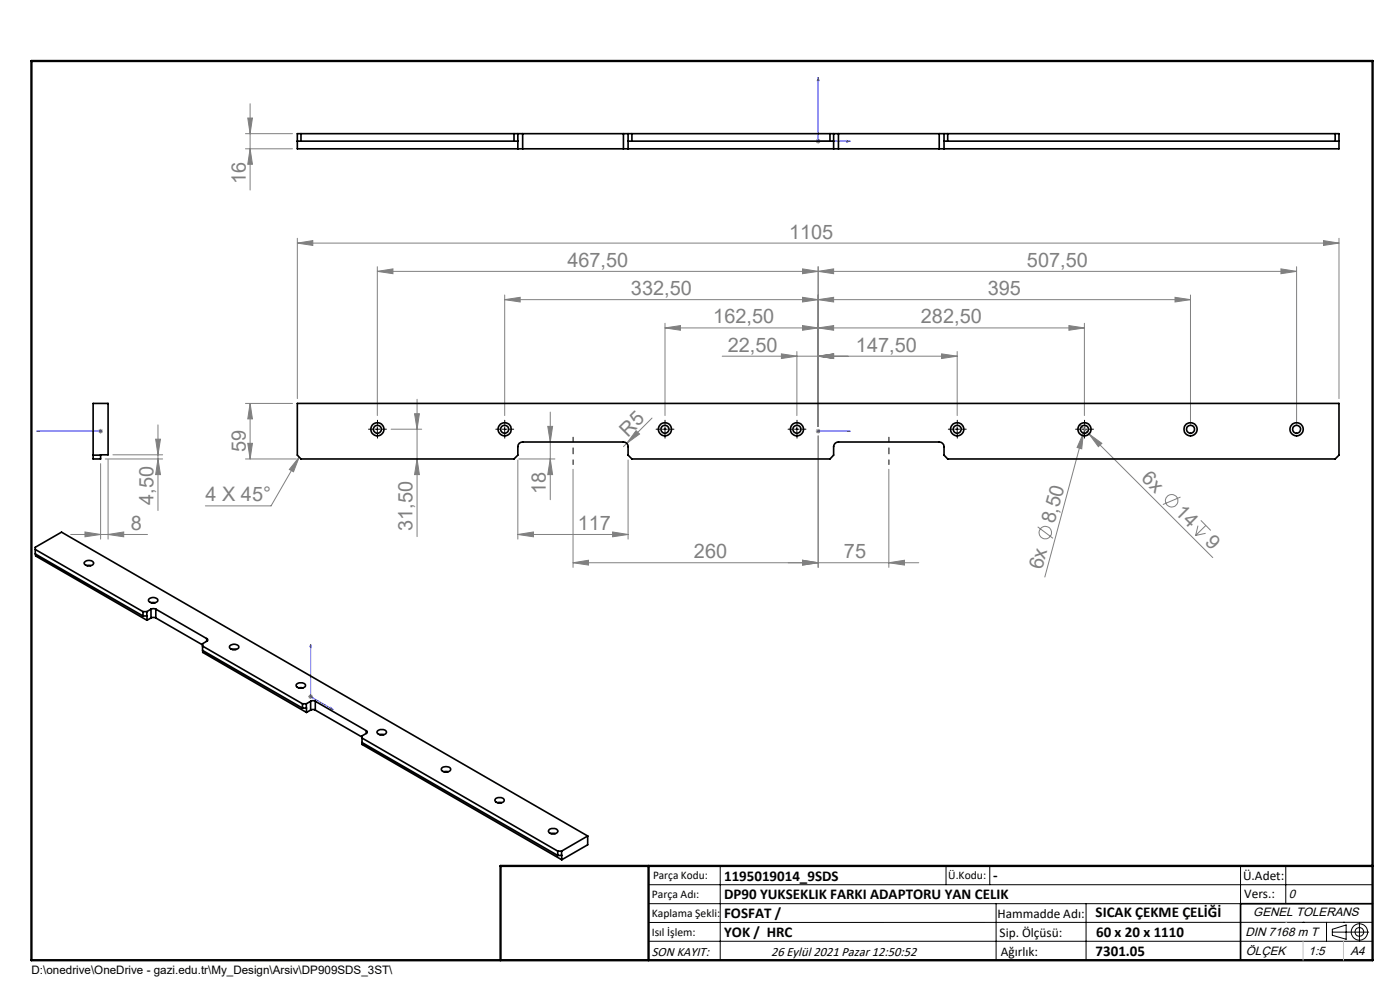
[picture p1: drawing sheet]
<svg xmlns="http://www.w3.org/2000/svg" width="297mm" height="210mm" viewBox="0 0 297 210" stroke-linecap="round" stroke-linejoin="round" font-family="sans-serif">
<g fill="none" stroke="#808080" stroke-width=".21">
<path d="M52.1 31.6h10M52.1 28.4h10M52.6 25h1l-.5 3.4zM53.1 31.6l.5 3.2h-1zM53.1 22v18.3M173.1 29.9h1M173.2 29.6l.7 .7M173.6 29.4v1.1M173.9 29.6l-.7 .7M63.1 51.6l3.3-.6v1.1zM63.1 50.5v34.1M63.1 51.6h221"/>
<path d="M80 57.6l3.4-.6v1.1zM80 56.6v31.6M80 57.6h195.1M170.3 57l3.3 .6-3.3 .5zM173.6 57.6l3.2-.6v1.1zM173.6 56.6v33.8M271.7 57l3.4 .6-3.4 .5zM275.1 56.6v33.5M280.8 51l3.3 .6-3.3 .5zM284.1 50.5v34.1M107.1 63.6l3.2-.5v1zM107.1 62.6v25.6"/>
<path d="M141.1 69.6l3.3-.5v1zM141.1 68.6v19.6M141.1 69.6h88.9M153.2 75.6h49.9M165.8 75.1l3.3 .5-3.3 .5zM169.1 74.6v13.6M170.3 69.1l3.3 .5-3.3 .5zM170.3 63.1l3.3 .5-3.3 .5zM173.6 75.6l3.2-.5v1zM173.6 69.6l3.2-.5v1zM173.6 63.6l3.2-.5v1zM199.7 75.1l3.4 .5-3.4 .5z"/>
<path d="M203.1 74.6v13.6M226.8 69.1l3.2 .5-3.2 .5zM230 68.6v19.6M249.3 63.1l3.3 .5-3.3 .5zM252.6 63.6h-145.5M252.6 62.6v27.5M20.8 91.5h1M21 91.1l.7 .7M21.3 98.3v16.1M21.3 91v1M21.7 91.1l-.7 .7M22.3 97.4h12.2"/>
<path d="M22.9 97.5v16.9M24 96.5h10.5M33 93.2h1l-.5 3.3zM33.5 97.4l.5 3.3h-1zM33.5 90.1v18.2M52.1 85.6h10M52.1 97.4h10.8M52.6 94h1l-.5 3.4zM53.1 85.6l.5 3.3h-1zM53.1 85.6v11.8M63.5 97l-1.2 3.1-.9-.5zM63.5 97l-6 10.3h-13.9"/>
<path d="M83 91h6.5M87.9 87.8h1.1l-.5 3.2zM88.5 84.7v29.1M88.5 97.4l.5 3.3h-1.1zM109.9 97.6v16.8M110.1 97.4h7.6M116.2 90.4h1l-.5 3.4zM116.7 97.4l.5 3.3h-1zM116.7 87.4v18.6M121.6 99.5v20.9M133.2 97.6v16.8M134.9 91.4l.8 .7-2.7 1.9z"/>
<path d="M138.3 88.7l-6 6M173.1 91.5h1M173.2 91.1l.7 .7M173.6 91v1M173.6 92.5v27.9M173.9 91.1l-.7 .7M188.6 99.5v20.9M229.1 90.1l1.9 2M229.8 91.9l-.3 3.3-1-.3zM229.8 91.9l-8.1 30.5M230.3 90.2l-.5 1.7M231 92.1l2.8 1.9-.8 .7z"/>
<path d="M231 92.1l26.3 26.2M15 113.4h16.3M18 112.8l3.3 .6-3.3 .5zM22.9 113.4l3.3-.6v1.1zM109.9 113.4l3.3-.6v1.1zM109.9 113.4h23.3M121.6 119.4l3.2-.6v1.1zM121.6 119.4h73.3M130 112.8l3.2 .6-3.2 .5zM170.3 118.8l3.3 .6-3.3 .5zM188.6 119.4l3.3-.6v1.1zM220.1 111.8l3.3 2.4"/>
<path d="M250.4 105.4l-3.7 1.6M254.1 111.5l-.5 2.1M254.7 110.4l2.2 2.1M255.8 113.1l-2.2 .5M255.8 111.5l-2.2 2.1M65.4 147.8h1M65.5 147.4l.8 .7M65.9 147.3v1M66.3 147.4l-.8 .7"/>
<circle cx="221.7" cy="113" r="1.31"/>
<circle cx="248.6" cy="106.2" r="1.32"/>
</g>
<g fill="none" stroke="#000" stroke-width=".21">
<path d="M79.6 91h1M80 90.5v1.1M106.6 91h1M107.1 90.5v1.1M140.5 91h1.1M141.1 90.5v1.1M168.6 91h.9M169.1 90.5v1.1M202.6 91h1M203.1 90.5v1.1M229.6 91h1M230 90.5v1.1"/>
<path d="M137.6 187.7h153.6M137.6 191.7h153.6M137.6 199.7h153.6M152.8 183.7v20M200.7 183.7v4M210 183.7v4M211.3 191.7v12M230.4 191.7v12M263.2 183.7v20M272.8 183.7v8M276.4 195.6h.1M281.4 195.6v4.1"/>
<path d="M282.6 197.7h7.8M282.6 197.1l3-.9v3l-3-.8zM285 195.6h.1M288.4 195.8v3.8M291.2 195.6l-153.6 .1"/>
<circle cx="288.4" cy="197.7" r="1.74"/>
<circle cx="288.4" cy="197.7" r=".93"/>
</g>
<g fill="none" stroke="#00f" stroke-width=".21">
<path d="M173.6 16.4v13.5h6.7M173.6 16.4l.1 .7h-.3zM179.7 29.8l.6 .1-.6 .2zM7.8 91.5h13.5M7.8 91.5h.7h-.7M21.2 91.5h.3zM21.3 91.5h.1M173.4 91.5h.3zM173.6 91.5h.1M173.6 91.5h6.7M180.3 91.5h-.6h.6M65.9 136.7l.1 .6-.2-.1z"/>
<path d="M65.9 136.7v11.1l4.8 2.7M70.2 150.1l.5 .4-.5-.1z"/>
</g>
<path d="M121.6 92.7v5.8M188.6 92.7v5.8" fill="none" stroke="#000" stroke-width=".21" stroke-dasharray="15.2 1.3 1.3 1.3" stroke-dashoffset="14.2"/>
<g fill="none" stroke="#000" stroke-width=".21" stroke-dasharray="15.2 1.3 1.3 1.3">
<path d="M79.1 91h-.9M80.1 90v-.9M80.1 92v.9M81.1 91h.9M106.1 91h-.9M107.1 90v-.9M107.1 92v.9M108.1 91h.9M140.1 91h-.9M141.1 90v-.9M141.1 92v.9M142.1 91h.9"/>
<path d="M168.1 91h-.9M169.1 90v-.9M169.1 92v.9M170.1 91h.9M202.1 91h-.9M203.1 90v-.9M203.1 92v.9M204.1 91h.9M229.1 91h-.9M230.1 90v-.9M230.1 92v.9M231.1 91h.9"/>
</g>
<path d="M106.2 203.7h185" fill="none" stroke="#000" stroke-width=".25"/>
<path d="M291.2 191.7h-28v12" fill="none" stroke="#000" stroke-width=".35"/>
<path d="M6.7 12.9h284.5v190.8h-284.5zM137.6 183.7v20M291.2 183.7h-185v20" fill="none" stroke="#000" stroke-width=".5"/>
<path d="M272.8 195.6h.1M276.4 199.7v4M285 199.7v4" fill="none" stroke="#c0c0c0" stroke-width=".21"/>
<g fill="#00f">
<path d="M179.7 91.5h.6zM173.4 91.5h.3z"/>
<path d="M179.7 29.8l.6 .1-.6 .2zM173.6 16.4l.1 .7h-.3z"/>
<path d="M70.2 150.1l.5 .4-.5-.1zM65.9 136.7l.1 .6-.2-.1zM21.2 91.5h.3zM7.8 91.5h.7z"/>
</g>
<g fill="#808080">
<path d="M134.9 91.4l.8 .7-2.7 1.9z"/>
<path d="M229.8 91.9l-.3 3.3-1-.3z"/>
<path d="M231 92.1l2.8 1.9-.8 .7z"/>
<path d="M130 112.8l3.2 .6-3.2 .5zM109.9 113.4l3.3-.6v1.1z"/>
<path d="M170.3 118.8l3.3 .6-3.3 .5zM121.6 119.4l3.2-.6v1.1z"/>
<path d="M170.3 69.1l3.3 .5-3.3 .5zM141.1 69.6l3.3-.5v1zM170.3 63.1l3.3 .5-3.3 .5zM107.1 63.6l3.2-.5v1zM170.3 57l3.3 .6-3.3 .5zM80 57.6l3.4-.6v1.1z"/>
<path d="M63.5 97l-1.2 3.1-.9-.5zM165.8 75.1l3.3 .5-3.3 .5zM173.6 75.6l3.2-.5v1zM173.6 75.6l3.2-.5v1zM199.7 75.1l3.4 .5-3.4 .5zM173.6 69.6l3.2-.5v1zM226.8 69.1l3.2 .5-3.2 .5zM173.6 63.6l3.2-.5v1zM249.3 63.1l3.3 .5-3.3 .5zM173.6 57.6l3.2-.6v1.1zM271.7 57l3.4 .6-3.4 .5zM18 112.8l3.3 .6-3.3 .5zM22.9 113.4l3.3-.6v1.1z"/>
<path d="M280.8 51l3.3 .6-3.3 .5zM63.1 51.6l3.3-.6v1.1z"/>
<path d="M88.5 97.4l.5 3.3h-1.1zM87.9 87.8h1.1l-.5 3.2z"/>
<path d="M53.1 31.6l.5 3.2h-1zM52.6 25h1l-.5 3.4z"/>
<path d="M53.1 85.6l.5 3.3h-1zM52.6 94h1l-.5 3.4zM116.2 90.4h1l-.5 3.4zM116.7 97.4l.5 3.3h-1zM33 93.2h1l-.5 3.3zM33.5 97.4l.5 3.3h-1z"/>
<path d="M170.3 118.8l3.3 .6-3.3 .5zM188.6 119.4l3.3-.6v1.1z"/>
</g>
<g fill="none" stroke="#000" stroke-width=".35">
<path d="M63.1 29.9h46.8M63.9 28.4v1.5M109 28.4v1.5M109.9 31.6h1M109.9 28.4h1M109.9 28.4v3.2M109.9 28.4h-46.8v3.2h46.8M110.9 28.4h21.4M110.9 31.6h21.4M110.9 28.4v3.2M132.3 31.6h.9M132.3 28.4h.9"/>
<path d="M132.3 28.4v3.2M133.2 28.4v3.2M133.2 28.4h43.6M133.2 29.9h43.6M133.2 31.6h43.6M134.1 28.4v1.5M176.1 28.4v1.5M176.8 31.6h1.1M176.8 28.4h1.1M176.8 28.4v3.2M177.9 28.4h21.3M177.9 31.6h21.3"/>
<path d="M177.9 28.4v3.2M199.2 31.6h1.1M199.2 28.4h1.1M199.2 28.4v3.2M200.3 28.4v3.2M200.3 28.4h83.8v3.2h-83.8M200.3 29.9h83.8M201 28.4v1.5M283.2 28.4v1.5M19.8 85.6h3.1v10.9h-1.6v.9h-1.5zM19.8 96.5h1.5M63.1 85.6h221v10.9l-.9 .9h-82.2l-.7-.9v-1.8a1.02 1.02 0 0 0-1.1-.9h-21.3a1.02 1.02 0 0 0-1.1 .9v1.8l-.7 .9h-42l-.9-.9v-1.8a.96 .96 0 0 0-.9-.9h-21.4a.97 .97 0 0 0-1 .9v1.8l-.9 .9h-45.1l-.8-.9z"/>
<path d="M7.5 116.5l22.8 13.2M7.5 117.5v.4l23.7 13.7M17.9 119.3a1.18 1.18 0 0 1 2 .2 1.17 1.17 0 0 1-2-.1zM18.5 120h.8M30.3 129.7h.9M30.3 130.7l-22.8-13.2v-1.4l5.6-3.2 111.6 64.4M30.3 129.7v1M30.3 130.7h.9v.9M31.2 129.7v1M31.5 127.1a1.18 1.18 0 0 1 2 .3 1.12 1.12 0 0 1-2-.1zM32 129.2h1.1M32 131.1h1.1"/>
<path d="M32 129.2l-.8 .5M32 129.2v1.9M32 131.1l-.8 .5M32.1 127.8h.8M33.1 129.2l10.8 6.3M33.1 131.1l9.9 5.7M33.1 129.2v1.9M43 137l21.2 12.3M43 138v.4l22 12.7M43.9 135.5a.29 .29 0 0 1 .2 .2 .29 .29 0 0 1-.2 .3M43.9 136l-.9 .6v1.4l21.2 12.2M43.9 135.5v.5"/>
<path d="M48.7 137a1.18 1.18 0 0 1 2 .3 1.12 1.12 0 0 1-2-.1zM49.2 137.8h.9M62.9 145.2a1.32 1.32 0 0 1 1.9 .1 1.06 1.06 0 0 1-1.7 .5l-.2-.2zM63.4 145.9h.8M64.2 149.3h.8M64.2 149.3v.9M64.2 150.2h.8M65 149.3v.9M65 150.2v.9M65.9 148.8l.5-.2 .5 .2M65.9 150.6l.5-.1 .5 .1M65.9 148.8l-.9 .5"/>
<path d="M65.9 148.8v1.8M65.9 150.6l-.9 .5M66.9 148.8l10.8 6.2M66.9 148.8v1.8M66.9 150.6l9.9 5.7M76.8 156.6l41.5 23.9M76.8 157.5v.4l42.4 24.5M77.7 155a.31 .31 0 0 1 .2 .3 .31 .31 0 0 1-.2 .3M77.7 155.6l-.9 .5v1.4l41.5 24M77.7 155v.6M80 155.1a1.32 1.32 0 0 1 2 .1 1.06 1.06 0 0 1-1.7 .5l-.3-.3zM80.6 155.8h.8"/>
<path d="M93.8 162.9a1.17 1.17 0 0 1 1.8 .4 1.23 1.23 0 0 1-2 0zM94.2 163.7h.8M105.1 169.4a1.12 1.12 0 0 1 1.9 .4 1.22 1.22 0 0 1-2 0zM105.6 170.3h.8M116.5 176a1.16 1.16 0 0 1 1.9 .4 1.26 1.26 0 0 1-2.1 0zM116.9 176.8h.9M124.7 177.3l-5.6 3.2M124.7 177.3v1.9l-5.5 3.2M118.3 180.5v1M118.3 180.5h.8M118.3 181.5h.8M119.1 180.5v1"/>
<path d="M119.1 181.5l.1 .9"/>
<circle cx="80.1" cy="91.1" r="1.4"/>
<circle cx="80.1" cy="91.1" r=".85"/>
<circle cx="107.1" cy="91.1" r=".86"/>
<circle cx="107.1" cy="91.1" r="1.4"/>
<circle cx="141.1" cy="91.1" r=".85"/>
<circle cx="141.1" cy="91.1" r="1.39"/>
<circle cx="169.1" cy="91.1" r=".86"/>
<circle cx="169.1" cy="91.1" r="1.4"/>
<circle cx="203.1" cy="91.1" r=".86"/>
<circle cx="203.1" cy="91.1" r="1.4"/>
<circle cx="230.1" cy="91.1" r="1.4"/>
<circle cx="230.1" cy="91.1" r=".85"/>
<circle cx="252.6" cy="91.1" r=".86"/>
<circle cx="252.6" cy="91.1" r="1.4"/>
<circle cx="275.1" cy="91.1" r=".86"/>
<circle cx="275.1" cy="91.1" r="1.4"/>
</g>
<g font-size="4.2" fill="#808080">
<text x="52.1" y="39.1" transform="rotate(-90 52.1 39.1)">16</text>
<text x="167.4" y="50.6">1105</text>
<text x="120.4" y="56.6">467,50</text>
<text x="217.9" y="56.6">507,50</text>
<text x="133.9" y="62.6">332,50</text>
<text x="209.5" y="62.6">395</text>
<text x="151.3" y="68.6">162,50</text>
<text x="195.4" y="68.6">282,50</text>
<text x="154.4" y="74.6">22,50</text>
<text x="181.6" y="74.6">147,50</text>
<text x="52.1" y="95.9" transform="rotate(-90 52.1 95.9)">59</text>
<text x="133.2" y="92.8" transform="rotate(-45 133.2 92.8)">R5</text>
<text x="242" y="101.6" transform="rotate(45 242 101.6)">6x</text>
<text x="32.6" y="107.1" transform="rotate(-90 32.6 107.1)">4,50</text>
<text x="43.6" y="106.3">4 X 45°</text>
<text x="115.8" y="104.8" transform="rotate(-90 115.8 104.8)">18</text>
<text x="27.8" y="112.4">8</text>
<text x="87.5" y="112.6" transform="rotate(-90 87.5 112.6)">31,50</text>
<text x="122.6" y="112.4">117</text>
<text x="223.7" y="111.2" transform="rotate(-75 223.7 111.2)">8,50</text>
<text x="249.1" y="108.8" transform="rotate(45 249.1 108.8)">14</text>
<text x="147.2" y="118.4">260</text>
<text x="179" y="118.4">75</text>
<text x="255.5" y="115.1" transform="rotate(45 255.5 115.1)">9</text>
<text x="221.1" y="121" transform="rotate(-75 221.1 121)">6x</text>
</g>
<g font-size="3.2">
<text x="153.6" y="186.8">1195019014_9SDS</text>
<text x="153.6" y="190.8">DP90 YUKSEKLIK FARKI ADAPTORU YAN CELIK</text>
<text x="210.7" y="186.6">-</text>
<text x="153.6" y="194.8">FOSFAT /</text>
<text x="232.4" y="194.5">SICAK ÇEKME ÇELİĞİ</text>
<text x="153.6" y="198.8">YOK / HRC</text>
<text x="232.4" y="202.8">7301.05</text>
<text x="232.5" y="198.8">60 x 20 x 1110</text>
</g>
<g font-size="2.8">
<text x="263.7" y="186.7">Ü.Adet:</text>
<text x="263.9" y="190.5">Vers.:</text>
<text x="211.6" y="194.8">Hammadde Adı:</text>
<text x="138.3" y="202.8">SON KAYIT:</text>
<text x="163.6" y="202.8">26 Eylül 2021 Pazar 12:50:52</text>
<text x="212.1" y="198.7">Sip. Ölçüsü:</text>
<text x="212.3" y="202.7">Ağırlık:</text>
</g>
<g font-size="2.6">
<text x="273.4" y="190.4">0</text>
<text x="265.9" y="194.4">GENEL TOLERANS</text>
<text x="264.2" y="198.5">DIN 7168 m T</text>
<text x="264.3" y="202.6">ÖLÇEK</text>
<text x="277.6" y="202.6">1:5</text>
<text x="286.5" y="202.6">A4</text>
</g>
<g font-size="2.5">
<text x="138.3" y="190.5">Parça Adı:</text>
<text x="138.5" y="186.5">Parça Kodu:</text>
<text x="201.2" y="186.5">Ü.Kodu:</text>
<text x="138.3" y="194.5">Kaplama Şekli:</text>
<text x="138.3" y="198.6">Isıl İşlem:</text>
<text x="6.7" y="206.7">D:\onedrive\OneDrive - gazi.edu.tr\My_Design\Arsiv\DP909SDS_3ST\</text>
</g>
</svg>
